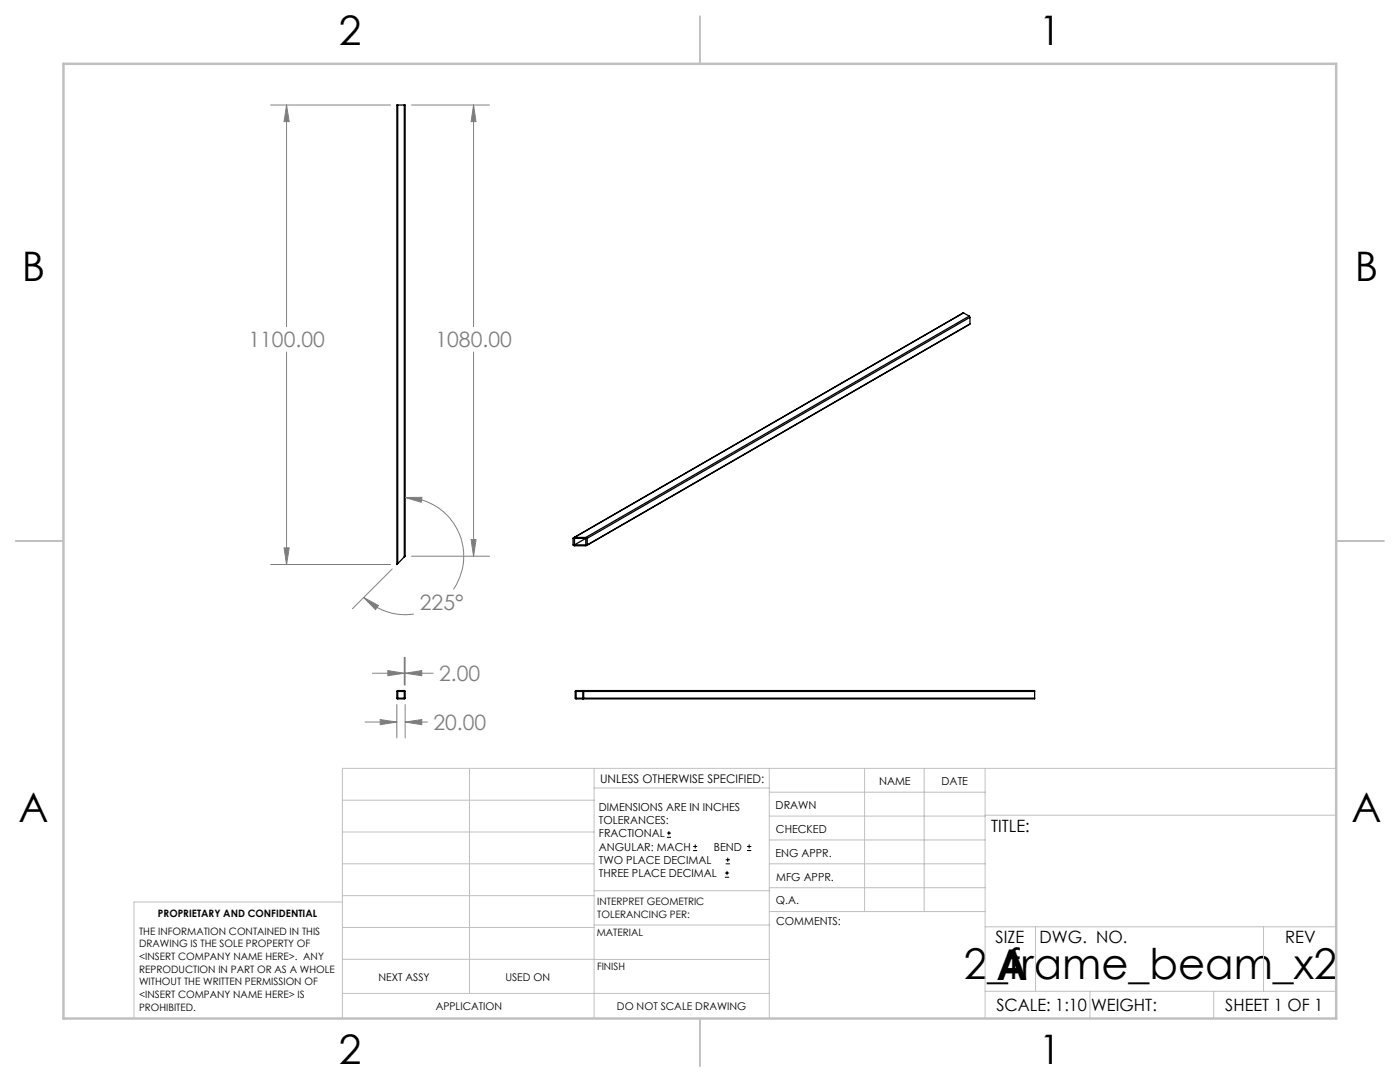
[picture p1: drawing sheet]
<svg xmlns="http://www.w3.org/2000/svg" width="279mm" height="216mm" viewBox="0 0 279 216" stroke-linecap="round" stroke-linejoin="round" font-family="sans-serif">
<g fill="none" stroke="#000" stroke-width=".25">
<path d="M79.4 21h-.2v91.6l.2-.1M79.4 21v91.5M79.4 21h1.3M80.7 21h.2v90l-.2 .1M80.7 21v90.1M192.3 62.4l-77.9 44.9M192.3 62.4l1.1 .7M192.3 62.4l-77.6 44.8M193.4 63.1l.2 .2M193.4 63.1l-76.5 44.1M193.6 64.6l-76.5 44.2M193.6 63.3l-76.4 44.1"/>
<path d="M193.6 63.3v1.3M193.6 64.6l-76.4 44.1M80.7 111.1l-1.3 1.4M114.7 107.2l-.3 .2v1.4l.1 .1h2.4l.3-.2M114.7 107.2h2.2M116.9 107.2l.3 .2M116.9 107.4h-2.2v1.3M116.9 107.4v1.3h-2.2M116.9 107.4l-2.2 1.3M117.2 107.4v1.3M79.2 137.8h1.6v1.6h-1.6zM79.4 138h1.3v1.3h-1.3z"/>
<path d="M115 138h1.3v1.3h-1.3zM116.3 137.8l.2 .2M116.5 139.3l-.2 .2M116.5 138h90M116.5 139.3h90M116.5 138v1.3M206.5 138v-.2h-91.6l-.1 .1 .1 1.6h91.6v-.2M206.5 138v1.3"/>
</g>
<g fill="none" stroke="#000" stroke-width=".2">
<path d="M133.1 167.1h.8M133.1 166.2h.8M133.5 165.8v.9M138.3 169.7h.8M138.3 168.9h.8M138.7 168.5v.8M144.7 175h.8M144.7 174.2h.8M144.8 172.4h.9M144.8 171.6h.9M145.1 173.8v.8M145.2 171.1v.9"/>
<path d="M149.1 169.7h.8M149.1 168.9h.8M149.5 168.5v.8"/>
</g>
<g fill="none" stroke="#808080" stroke-width=".2">
<path d="M54 21h23.9M57.2 21l.5 3.3h-1zM57.2 21v44.2M82.1 21h15.6M94.5 21l.5 3.3h-1zM94.5 21v44.2M57.2 70.2v42.4M94.5 70.2v40.8M80.9 99.3l3.3-.1-.1 1zM80.9 99.3a11.7 11.7 0 0 1 9.6 18.3M54 112.6h23.9M56.7 109.3h1l-.5 3.3z"/>
<path d="M72.6 119.2l2.9 1.6-.6 .8zM72.6 119.2a11.8 11.8 0 0 0 10 3.3M78.3 113.5l-8 8M82.1 111h15.6M94 107.7h1l-.5 3.3zM74.3 134.3h6.4M77.4 133.8l3.3 .5-3.3 .5zM80.7 131.2v5.5M80.9 134.3l3.3-.5v1zM80.9 131.2v5.5M80.9 134.3h5.6M72.8 144.1h6.4"/>
<path d="M75.9 143.6l3.3 .5-3.3 .5zM79.2 140.6v6.6M80.9 144.1l3.3-.5v1zM80.9 140.6v6.6M80.9 144.1h4.4"/>
</g>
<g fill="none" stroke="#c0c0c0" stroke-width=".2">
<path d="M68.3 159.7h50.3M93.7 153.3v44.9M118.6 153.3v49.9M118.6 157.2h34.9M153.5 153.3v49.9M153.5 158.1h43.1M172.5 153.3v28.6M184.4 153.3v28.6M196.6 153.3v49.9M266.7 153.3h-198.4v49.9M68.3 178.7h50.3M68.3 172.4h50.3"/>
<path d="M68.3 166h50.3M68.3 180h-41.6v23.2M118.6 177.7h35M153.5 167.6h43.1M153.5 162.8h43.1M153.5 172.4h43.1M153.5 177.1h43.1M196.6 162.7h70.1M68.3 198.2h85.2M68.3 191.4l85.2 .1M68.3 185.1h50.3M118.6 184.6h35"/>
<path d="M153.6 181.9h43M196.6 197.8h70.1M196.6 184.9h70.1M206.7 184.9v12.9M217.5 197.8v5.4M242.2 197.8v5.4M252.2 184.9v12.9"/>
</g>
<path d="M139.7 3.2v9.5M3.1 107.9h9.6M266.7 107.9h9.5M139.7 203.2v9.6" fill="none" stroke="#c0c0c0" stroke-width=".25"/>
<path d="M12.7 12.7h254v190.5h-254z" fill="none" stroke="#c0c0c0" stroke-width=".5"/>
<path d="M80.9 134.3l3.3-.5v1zM77.4 133.8l3.3 .5-3.3 .5zM80.9 144.1l3.3-.5v1zM75.9 143.6l3.3 .5-3.3 .5zM56.7 109.3h1l-.5 3.3zM57.2 21l.5 3.3h-1zM94.5 21l.5 3.3h-1zM94 107.7h1l-.5 3.3zM80.9 99.3l3.3-.1-.1 1zM72.6 119.2l2.9 1.6-.6 .8z" fill="#808080"/>
<g font-size="8.5">
<text x="192.4" y="195.4">2_frame_beam_x2</text>
<text x="198.9" y="195.5">A</text>
</g>
<g font-size="8.1">
<text x="67.6" y="8.9">2</text>
<text x="207.3" y="8.9">1</text>
<text x="4.4" y="56.1">B</text>
<text x="270.4" y="56.1">B</text>
<text x="3.7" y="164.1">A</text>
<text x="269.7" y="164.1">A</text>
<text x="67.6" y="212.4">2</text>
<text x="207.3" y="212.4">1</text>
</g>
<g font-size="4.2" fill="#808080">
<text x="49.6" y="69.3">1100.00</text>
<text x="86.9" y="69.3">1080.00</text>
<text x="83.8" y="121.7">225°</text>
<text x="87.7" y="135.9">2.00</text>
<text x="86.5" y="145.7">20.00</text>
</g>
<g font-size="3.4">
<text x="197.8" y="166">TITLE:</text>
<text x="198.7" y="188.1">SIZE</text>
<text x="207.5" y="188.1">DWG. NO.</text>
<text x="256.5" y="188.2">REV</text>
<text x="198.8" y="201.7">SCALE: 1:10</text>
<text x="217.7" y="201.8">WEIGHT:</text>
<text x="244.5" y="201.7">SHEET 1 OF 1</text>
</g>
<text font-size="2.4" x="119.8" y="156.2">UNLESS OTHERWISE SPECIFIED:</text>
<g font-size="2.2">
<text x="119.5" y="161.8">DIMENSIONS ARE IN INCHES</text>
<text x="154.8" y="161.4">DRAWN</text>
<text x="175.4" y="156.6">NAME</text>
<text x="187.9" y="156.7">DATE</text>
<text x="119.5" y="164.4">TOLERANCES:</text>
<text x="119.5" y="167.1">FRACTIONAL</text>
<text x="154.9" y="166.3">CHECKED</text>
<text x="119.5" y="169.7">ANGULAR: MACH</text>
<text x="119.5" y="172.4">TWO PLACE DECIMAL</text>
<text x="142.5" y="169.7">BEND</text>
<text x="154.8" y="170.9">ENG APPR.</text>
<text x="119.5" y="175">THREE PLACE DECIMAL</text>
<text x="154.9" y="175.7">MFG APPR.</text>
<text x="154.9" y="180.4">Q.A.</text>
<text x="154.9" y="184.6">COMMENTS:</text>
</g>
<g font-size="2.1">
<text x="75.5" y="195.7">NEXT ASSY</text>
<text x="100.9" y="195.7">USED ON</text>
<text x="86.9" y="201.5">APPLICATION</text>
<text x="123.1" y="201.6">DO NOT SCALE DRAWING</text>
</g>
<g font-size="2">
<text x="31.5" y="182.9">PROPRIETARY AND CONFIDENTIAL</text>
<text x="119.2" y="180.6">INTERPRET GEOMETRIC</text>
<text x="119.2" y="183.1">TOLERANCING PER:</text>
<text x="27.8" y="186.5">THE INFORMATION CONTAINED IN THIS</text>
<text x="27.8" y="189">DRAWING IS THE SOLE PROPERTY OF</text>
<text x="27.8" y="191.6">&lt;INSERT COMPANY NAME HERE&gt;. ANY</text>
<text x="119.1" y="186.7">MATERIAL</text>
<text x="27.8" y="194.1">REPRODUCTION IN PART OR AS A WHOLE</text>
<text x="27.8" y="196.6">WITHOUT THE WRITTEN PERMISSION OF</text>
<text x="119.1" y="193.5">FINISH</text>
<text x="27.8" y="199.1">&lt;INSERT COMPANY NAME HERE&gt; IS</text>
<text x="27.8" y="201.7">PROHIBITED.</text>
</g>
</svg>
